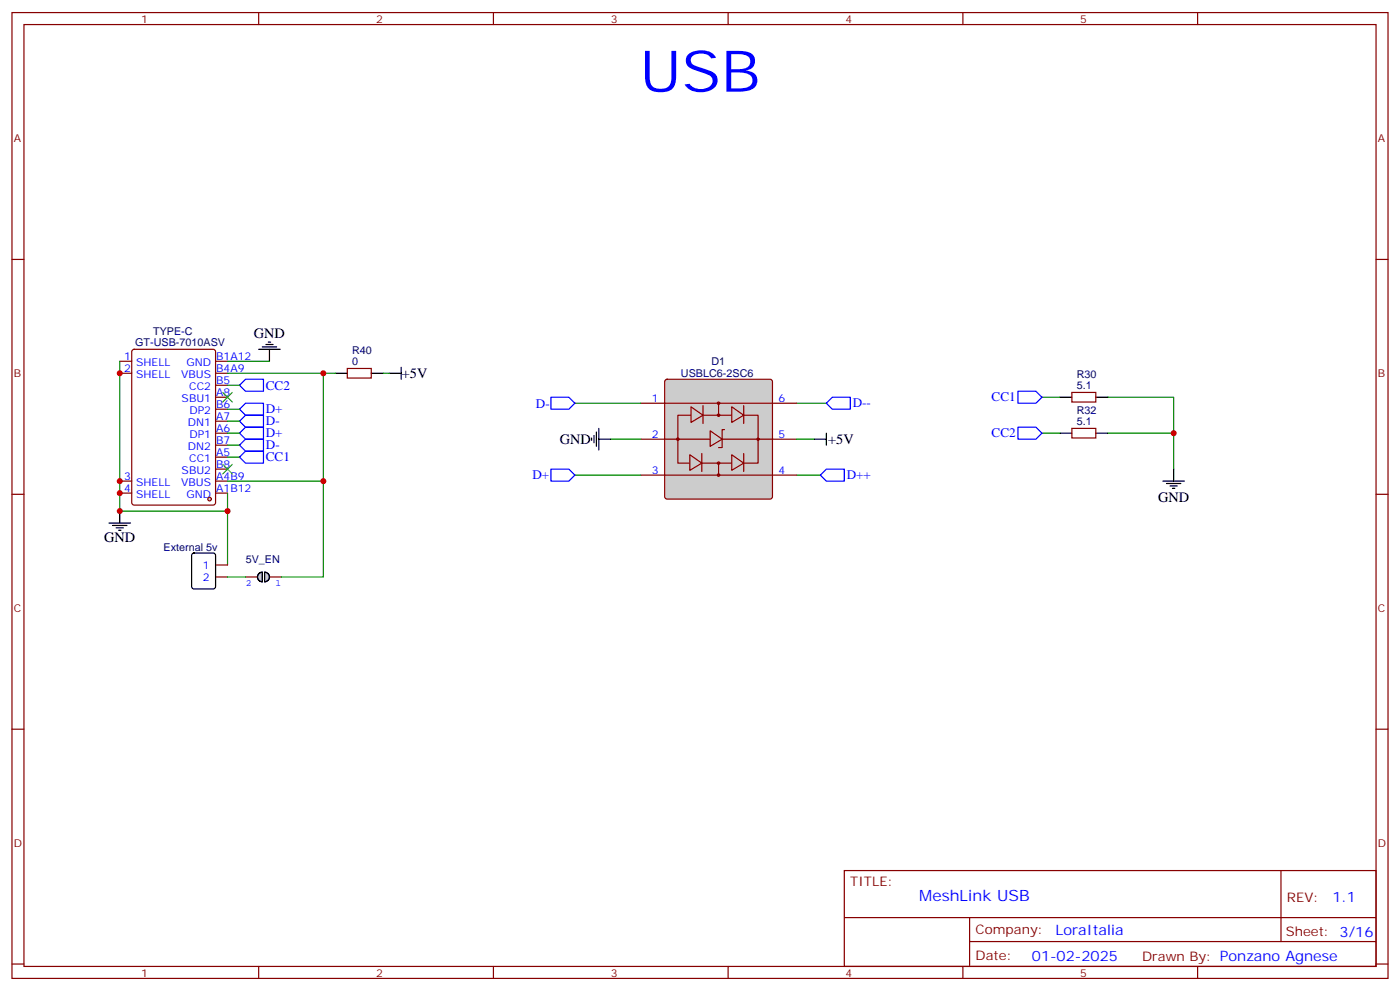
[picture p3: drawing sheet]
<svg xmlns="http://www.w3.org/2000/svg" width="412mm" height="292mm" viewBox="0 0 412 292" stroke-linecap="round" stroke-linejoin="round" font-family="sans-serif">
<path d="M306.9 116.9h5.3M326.3 116.9h19.4v10.6M306.9 127.5h5.3M326.3 127.5h19.4v10.6" fill="none" stroke="#008700" stroke-width=".35"/>
<path d="M345.7 138.1v3.5M342.5 141.6h6.4M343.6 142.3h4.2M344.7 143.1h2.1M345.4 143.8h.7" fill="none" stroke="#000" stroke-width=".35"/>
<path d="M299.9 115.2h5.3l1.7 1.7-1.7 1.8h-5.3zM299.9 125.8h5.3l1.7 1.7-1.7 1.8h-5.3z" fill="none" stroke="#00f" stroke-width=".35"/>
<g fill="none" stroke="#870000" stroke-width=".35">
<path d="M35.3 109.9h3.5M35.3 106.4h3.5M63.5 109.9h3.5M63.5 106.4h3.5M63.5 113.4h3.5M63.5 116.9h3.5M63.5 120.5h3.5M63.5 124h3.5M63.5 127.5h3.5M63.5 131.1h3.5M63.5 134.6h3.5M63.5 138.1h3.5"/>
<path d="M35.3 145.2h3.5M35.3 141.6h3.5M63.5 145.2h3.5M63.5 141.6h3.5"/>
</g>
<circle cx="61.7" cy="146.9" r=".53" fill="#ccc" stroke="#870000" stroke-width=".35"/>
<path d="M39 103l.5-.2h23.3l.6 .5 .1 44.7-.5 .6-23.5 .1-.6-.5-.1-44.7z" fill="none" stroke="#870000" stroke-width=".35"/>
<path d="M76.2 102.8h6.3M77.3 102.1h4.2M78.3 101.4h2.1M79 100.7h.7M79.4 102.8v3.6M114.7 109.9h3.5M118.2 108.1v3.6M32.1 154h6.4M33.2 154.7h4.2M34.2 155.4h2.1M34.9 156.1h.7M35.3 150.5v3.5" fill="none" stroke="#000" stroke-width=".35"/>
<path d="M35.3 106.4v44.1h31.7v15.8M67 106.4h12.4M67 113.4h3.6M234.6 118.7h8.8M67 131.1h3.6M67 127.5h3.6M67 124h3.6M67 120.5h3.6M67 134.6h3.6M234.6 139.9h7.1" fill="none" stroke="#008700" stroke-width=".35"/>
<path d="M70.6 113.4l1.7-1.7h5.3v3.5h-5.3zM243.4 118.7l1.8-1.8h5.3v3.6h-5.3zM70.6 124l1.7-1.8h5.3v3.6h-5.3zM70.6 127.5l1.7-1.7h5.3v3.5h-5.3zM70.6 120.5l1.7-1.8h5.3v3.5h-5.3zM70.6 131.1l1.7-1.8h5.3v3.5h-5.3zM70.6 134.6l1.7-1.8h5.3v3.5h-5.3zM241.7 139.9l1.7-1.8h5.3v3.5h-5.3z" fill="none" stroke="#00f" stroke-width=".35"/>
<path d="M196 111.9l.5-.2h30.3l.5 .2 .2 .5v33.8l-.2 .5-.5 .2h-30.3l-.5-.2-.2-.5v-33.8z" fill="#ccc" stroke="#870000" stroke-width=".35"/>
<path d="M188.7 118.7h45.9M188.7 129.3h45.9M188.7 139.9h45.9" fill="none" stroke="#870000" stroke-width=".35"/>
<path d="M209.2 126.8l3.5 2.5-3.5 2.1z" fill="#ccc" stroke="#870000" stroke-width=".35"/>
<path d="M211.7 118.7v3.5M199.7 122.2h23.6v14.1h-23.6zM211.7 136.3v3.6M213.4 126.5h-.7v5.3h-1" fill="none" stroke="#870000" stroke-width=".35"/>
<path d="M203.6 119.8l3.5 2.4-3.5 2.2z" fill="#ccc" stroke="#870000" stroke-width=".35"/>
<path d="M207.1 119.4v5.3" fill="none" stroke="#870000" stroke-width=".35"/>
<path d="M215.5 119.8l3.6 2.4-3.6 2.2z" fill="#ccc" stroke="#870000" stroke-width=".35"/>
<path d="M219.1 119.4v5.3" fill="none" stroke="#870000" stroke-width=".35"/>
<path d="M203.2 133.9l3.5 2.4-3.5 2.2z" fill="#ccc" stroke="#870000" stroke-width=".35"/>
<path d="M206.7 133.5v5.3" fill="none" stroke="#870000" stroke-width=".35"/>
<path d="M215.5 133.9l3.6 2.4-3.6 2.2z" fill="#ccc" stroke="#870000" stroke-width=".35"/>
<g fill="none" stroke="#870000" stroke-width=".35">
<path d="M3.5 3.7h405.4v284.3h-405.4zM7.1 7.2h398.2v277.3h-398.2zM76.2 3.7v3.5M145.3 3.7v3.5M214.5 3.7v3.5M283.6 3.7v3.5M352.8 3.7v3.5M3.5 76.4h3.6M405.3 76.4h3.6M315.7 115.5h7.1v2.9h-7.1zM219.1 133.5v5.3M315.7 126.1h7.1v2.8h-7.1z"/>
<path d="M3.5 145.5h3.6M405.3 145.5h3.6M63.5 166.3h3.5M63.5 169.9h3.5M3.5 214.7h3.6M405.3 214.7h3.6M248.7 256.3h156.6v28.2h-156.6zM377.3 256.3v20.9M248.7 270.1h156.5M285.6 277.2h119.6M285.6 270.1v14.2M3.5 283.8h3.6"/>
<path d="M76.2 284.5v3.5M145.3 284.5v3.5M214.5 284.5v3.5M283.6 284.5v3.5M352.8 284.5v3.5M405.3 283.8h3.6"/>
<circle cx="211.7" cy="118.7" r=".35"/>
<circle cx="199.7" cy="129.3" r=".35"/>
<circle cx="211.7" cy="122.2" r=".35"/>
<circle cx="211.7" cy="136.3" r=".35"/>
<circle cx="211.7" cy="139.9" r=".35"/>
<circle cx="223.3" cy="129.3" r=".35"/>
</g>
<path d="M169.3 118.7h19.4M169.3 139.9h19.4M179.9 129.3h8.8M234.6 129.3h5.3M67 145.2v5.3" fill="none" stroke="#008700" stroke-width=".35"/>
<path d="M312.2 116.9h3.5M322.8 116.9h3.5M174.3 128.9v.7M175 128.2v2.2M175.7 127.2v4.2M176.4 129.3h3.5M176.4 126.1v6.4M239.9 129.3h3.5M243.4 127.5v3.6M312.2 127.5h3.5M322.8 127.5h3.5M56.7 163l.4-.2h5.7l.6 .4 .1 9.5-.5 .6-5.9 .1-.6-.5-.1-9.4z" fill="none" stroke="#000" stroke-width=".35"/>
<path d="M162.3 116.9h5.3l1.7 1.8-1.7 1.8h-5.3zM162.3 138.1h5.3l1.7 1.8-1.7 1.7h-5.3z" fill="none" stroke="#00f" stroke-width=".35"/>
<path d="M65.6 115.5l2.8 2.9M68.4 115.5l-2.8 2.9M65.6 136.7l2.8 2.8M68.4 136.7l-2.8 2.8" fill="none" stroke="#3c3" stroke-width=".35"/>
<g fill="#ccc" stroke="#000" stroke-width=".35">
<path d="M78 168.5a1.41 1.41 0 0 1 1.4 1.4 1.41 1.41 0 0 1-1.4 1.4z"/>
<path d="M76.4 168.7l.9-.2v2.8a1.41 1.41 0 0 1-1.4-1 1.41 1.41 0 0 1 .5-1.6z"/>
</g>
<path d="M102.3 108.5h7.1v2.8h-7.1zM72.3 169.9h3.5M79.4 169.9h3.5" fill="none" stroke="#870000" stroke-width=".35"/>
<path d="M98.8 109.9h3.5M109.4 109.9h3.5M76.4 168.7l.9-.2v2.8a1.41 1.41 0 0 1-1.4-1 1.41 1.41 0 0 1 .5-1.6zM78 168.5a1.41 1.41 0 0 1 1.4 1.4 1.41 1.41 0 0 1-1.4 1.4z" fill="none" stroke="#000" stroke-width=".35"/>
<path d="M67 109.9h31.8M95.2 109.9v31.7h-28.2M112.9 109.9h1.8M95.2 141.6v28.3h-12.3M67 169.9h5.3" fill="none" stroke="#008700" stroke-width=".35"/>
<g fill="#c00">
<circle cx="345.7" cy="127.5" r=".88"/>
<circle cx="35.3" cy="145.2" r=".88"/>
<circle cx="35.3" cy="141.6" r=".88"/>
<circle cx="35.3" cy="109.9" r=".88"/>
<circle cx="35.3" cy="150.5" r=".88"/>
<circle cx="67" cy="150.5" r=".88"/>
<circle cx="95.3" cy="109.9" r=".88"/>
<circle cx="95.3" cy="141.6" r=".88"/>
</g>
<text font-size="16.9" fill="#00f" x="188.4" y="27">USB</text>
<text font-size="4.6" fill="#00f" x="270.8" y="265.3">MeshLink USB</text>
<g font-size="4.2">
<text x="74.8" y="99.6">GND</text>
<text x="118.4" y="111.3">+5V</text>
<text x="164.9" y="130.7">GND</text>
<text x="243.9" y="130.7">+5V</text>
<text x="341.1" y="147.7">GND</text>
<text x="30.7" y="159.6">GND</text>
</g>
<g font-size="4.2" fill="#00f">
<text x="392.5" y="265.6">1.1</text>
<text x="310.9" y="275.1">LoraItalia</text>
<text x="304" y="282.9">01-02-2025</text>
</g>
<g font-size="3.9" fill="#00f">
<text x="78.3" y="114.7">CC2</text>
<text x="157.8" y="120">D-</text>
<text x="251.2" y="119.9">D--</text>
<text x="292.1" y="118.2">CC1</text>
<text x="78.3" y="121.7">D+</text>
<text x="78.3" y="125.3">D-</text>
<text x="78.3" y="128.8">D+</text>
<text x="292.1" y="128.7">CC2</text>
<text x="78.3" y="132.3">D-</text>
<text x="78.3" y="135.8">CC1</text>
<text x="156.9" y="141.1">D+</text>
<text x="249.4" y="141.1">D++</text>
</g>
<g font-size="3.9" fill="#800">
<text x="250.5" y="260.9">TITLE:</text>
<text x="379.1" y="265.6">REV:</text>
<text x="287.4" y="275.1">Company:</text>
<text x="378.7" y="275.7">Sheet: 3/16</text>
<text x="287.4" y="282.8">Date:</text>
<text x="336.4" y="282.8">Drawn By: Ponzano Agnese</text>
</g>
<g font-size="3.2" fill="#800">
<text x="41.6" y="6.7">1</text>
<text x="110.8" y="6.7">2</text>
<text x="179.9" y="6.7">3</text>
<text x="249.1" y="6.7">4</text>
<text x="318.2" y="6.7">5</text>
<text x="4.1" y="41.8">A</text>
<text x="405.9" y="41.8">A</text>
<text x="4.1" y="110.9">B</text>
<text x="405.9" y="110.9">B</text>
<text x="4.1" y="180.1">C</text>
<text x="405.9" y="180.1">C</text>
<text x="4.1" y="249.2">D</text>
<text x="405.9" y="249.2">D</text>
<text x="41.6" y="287.5">1</text>
<text x="110.8" y="287.5">2</text>
<text x="179.9" y="287.5">3</text>
<text x="249.1" y="287.5">4</text>
<text x="318.2" y="287.5">5</text>
</g>
<g font-size="3.2" fill="#000080">
<text x="39.8" y="101.9">GT-USB-7010ASV</text>
<text x="45.1" y="98.7">TYPE-C</text>
<text x="103.7" y="107.4">0</text>
<text x="103.7" y="104.2">R40</text>
<text x="209.6" y="107.4">D1</text>
<text x="200.6" y="110.9">USBLC6-2SC6</text>
<text x="317.2" y="111.4">R30</text>
<text x="317.2" y="114.5">5.1</text>
<text x="317.2" y="125.1">5.1</text>
<text x="317.2" y="121.9">R32</text>
<text x="48.2" y="162.2">External 5v</text>
<text x="72.4" y="165.7">5V_EN</text>
</g>
<g font-size="3.2" fill="#00f">
<text x="36.6" y="106">1</text>
<text x="40.1" y="107.8">SHELL</text>
<text x="54.9" y="107.8">GND</text>
<text x="63.7" y="106">B1A12</text>
<text x="36.6" y="109.5">2</text>
<text x="40.1" y="111.3">SHELL</text>
<text x="53.4" y="111.3">VBUS</text>
<text x="63.7" y="109.5">B4A9</text>
<text x="63.7" y="113.1">B5</text>
<text x="53.5" y="118.4">SBU1</text>
<text x="55.7" y="114.8">CC2</text>
<text x="63.7" y="116.6">A8</text>
<text x="192" y="118.4">1</text>
<text x="229.3" y="118.4">6</text>
<text x="55.4" y="125.4">DN1</text>
<text x="55.8" y="121.9">DP2</text>
<text x="63.7" y="120.1">B6</text>
<text x="63.7" y="123.6">A7</text>
<text x="55.8" y="128.9">DP1</text>
<text x="63.7" y="127.2">A6</text>
<text x="63.7" y="130.7">B7</text>
<text x="192" y="128.9">2</text>
<text x="229.3" y="128.9">5</text>
<text x="55.4" y="132.5">DN2</text>
<text x="55.7" y="136">CC1</text>
<text x="63.7" y="134.2">A5</text>
<text x="63.7" y="137.8">B8</text>
<text x="36.6" y="141.3">3</text>
<text x="40.1" y="143.1">SHELL</text>
<text x="53.4" y="143.1">VBUS</text>
<text x="53.5" y="139.5">SBU2</text>
<text x="63.7" y="141.3">A4B9</text>
<text x="192" y="139.5">3</text>
<text x="229.3" y="139.5">4</text>
<text x="36.6" y="144.8">4</text>
<text x="40.1" y="146.6">SHELL</text>
<text x="54.9" y="146.6">GND</text>
<text x="63.7" y="144.8">A1B12</text>
<text x="59.7" y="167.4">1</text>
<text x="59.7" y="170.9">2</text>
</g>
<g font-size="2.8" fill="#00f">
<text x="72.4" y="172.5">2</text>
<text x="81.1" y="172.5">1</text>
</g>
</svg>
